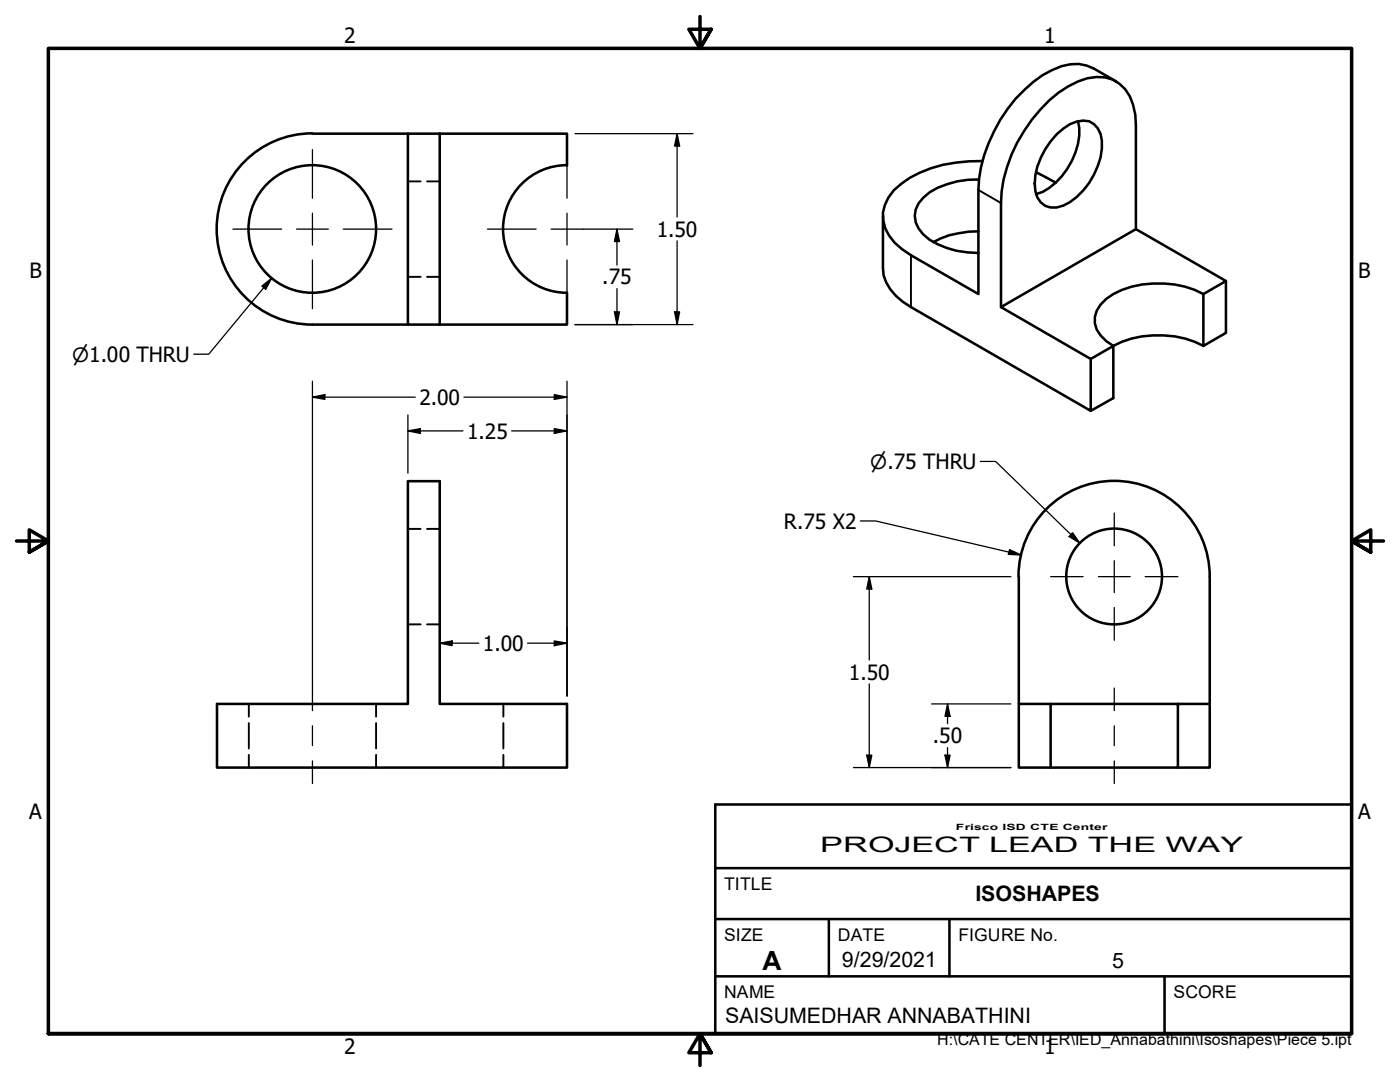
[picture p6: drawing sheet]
<svg xmlns="http://www.w3.org/2000/svg" width="279mm" height="216mm" viewBox="0 0 279 216" stroke-linecap="round" stroke-linejoin="round" font-family="sans-serif">
<!-- layer: Hidden (ANSI) -->
<g fill="none" stroke="#000" stroke-width=".38">
<path d="M81.4 36.2h2.5M85.2 36.2h2.6M81.4 55.2h2.5M85.2 55.2h2.6M81.4 105.5h2.5M85.2 105.5h2.6M81.4 124.6h2.5M85.2 124.6h2.6M49.7 140.5v2.5M49.7 144.3v5.1M49.7 150.6v2.6M75.1 140.5v2.5"/>
<path d="M75.1 144.3v5.1M75.1 150.6v2.6M100.5 140.5v2.5M100.5 144.3v5.1M100.5 150.6v2.6"/>
</g>
<!-- layer: Visible (ANSI) -->
<g fill="none" stroke="#000" stroke-width=".51">
<path d="M222.8 16.3l-4.6-2.6a8.4 8.4 0 0 0-8.2 .3 27.4 27.4 0 0 0-12.7 14.6 24.8 24.8 0 0 0-2 9.3v20.8l-13.5-7.8a10.3 10.3 0 0 1-5.5-6.9 7.7 7.7 0 0 1 3.5-7.3 23.8 23.8 0 0 1 13.6-4.5l2.7-.1M62.3 26.6a19.1 19.1 0 0 0-19.1 19.1 19.1 19.1 0 0 0 19.1 19.1M62.4 26.7h19M87.8 26.7h25.4v6.3M87.8 26.7h-6.4v38.1h6.4M87.8 26.7v38.1M113.1 33a12.7 12.7 0 0 0-12.7 12.7 12.7 12.7 0 0 0 12.7 12.7M195.4 35.8a17.8 17.8 0 0 0-9.9 2.6 5.6 5.6 0 0 0-2.7 6 7.6 7.6 0 0 0 4.3 4.3 18 18 0 0 0 8.2 1.8M206.8 34.4l3.9 2M210.9 26.8a7.3 7.3 0 0 1 6.5-2.6 4.3 4.3 0 0 1 2.5 3.9 14.4 14.4 0 0 1-7.7 12.9 3.7 3.7 0 0 1-5.6-2.9 13.2 13.2 0 0 1 3.1-9.9zM215.1 24.2a12.8 12.8 0 0 1-3.2 11 10.2 10.2 0 0 1-5.1 3.5M113.2 58.4v6.4h-25.4"/>
<path d="M176.2 43.1v10.4a8.3 8.3 0 0 0 3.9 6.7l1.7 1.1 35.9 20.7v-10.4M195.3 46.2a19.5 19.5 0 0 0-9.1 2.1M226.7 45.7v-20.7a11.5 11.5 0 0 0-2.2-7.2 6.5 6.5 0 0 0-5.7-2.4 15.6 15.6 0 0 0-9.4 4.6 30.7 30.7 0 0 0-9.5 18.2l-.1 2.3v20.8M240.2 58.7a20 20 0 0 0-18 0 6.3 6.3 0 0 0-3.7 5.8 6.9 6.9 0 0 0 3.7 4.5M240.2 58.7l4.5-2.6-18-10.4-26.9 15.6 17.9 10.3 4.5-2.6M240.2 58.7v10.3M244.7 56.1v10.3l-4.5 2.6M62.4 64.8h19M222.2 69a20 20 0 0 1 18 0M222.2 69v10.4l-4.5 2.6M81.4 96h6.4v44.5h25.4v12.7h-69.9v-12.7h38.1zM203.3 115a19.1 19.1 0 0 1 19-19.1 19.1 19.1 0 0 1 19.1 19.1v25.5"/>
<path d="M203.3 115.1v25.4h6.4M203.3 140.5v12.7h6.4M235.1 140.5v12.7h-25.4v-12.7h31.7M241.4 140.5v12.7h-6.3"/>
<circle cx="62.3" cy="45.7" r="12.7"/>
<circle cx="222.3" cy="115" r="9.6"/>
</g>
<!-- layer: Visible Narrow (ANSI) -->
<path d="M195.3 37.9l4.5 2.6M181.8 50.9v10.4" fill="none" stroke="#000" stroke-width=".38"/>
<!-- layer: Border (ANSI) -->
<path d="M139.7 3.3v6.4l-2.2-3.9h4.4l-2.2 3.9 2.2-3.9M3.3 107.9h6.4l-3.9-2.2v4.5l3.9-2.3-3.9 2.3M276.1 107.9h-6.4l3.9-2.2v4.5l-3.9-2.3 3.9 2.3M9.7 206.2v-196.5h260v196.5h-260h260M141.9 210.1l-2.2-3.9 2.2 3.9h-4.4l2.2-3.9v6.4" fill="none" stroke="#000" stroke-width=".7"/>
<!-- layer: Sketch Geometry(ANSI) -->
<path d="M142.7 160.5h127v45.7h-127zM142.7 173.2h127M142.7 194.8h127M142.7 183.4h127M165.4 183.4v11.4M189.5 183.4v11.4M232.4 194.8v11.4" fill="none" stroke="#000" stroke-width=".51"/>
<!-- layer: Dimension (ANSI) -->
<g fill="none" stroke="#000" stroke-width=".25">
<path d="M114.7 26.7h23.6M135.1 26.7l.5 2.4h-1zM135.1 26.7v16.6M52.3 57.1l1.9-1.6-1.2 2.2zM54.2 55.5l-12.5 15.2h-3M116.3 45.7h10M123.1 45.7l.5 2.5h-1zM123.1 45.7v7.2M123.1 57.6v7.2M135.1 48.1v16.7M62.4 79.2l2.4-.5v1zM62.4 79.2h20.5"/>
<path d="M62.4 76.1v61.2M92.6 79.2h20.6M110.6 78.7l2.6 .5-2.6 .5zM113.2 76.1v62.8M114.7 64.8h23.6M122.6 62.2h1l-.5 2.6zM134.6 62.2h1l-.5 2.6zM81.4 86l2.5-.5v1zM81.4 86h11M81.4 82.8v11.6M102.1 86h11.1M110.6 85.5l2.6 .5-2.6 .5z"/>
<path d="M195.6 92.1h3.1l16.8 16.3M170.3 115.1h31.4M171.7 103.9h3.1l29 6.8M173.5 115.1l.5 2.4h-1zM173.5 115.1v16.6M201.5 109.7l2.3 1-2.6-.1zM214.1 106.3l1.4 2.1-2.1-1.3zM87.8 128.3l2.4-.4v.9zM87.8 128.3h7.8M105.3 128.3h7.9M110.6 127.9l2.6 .4-2.6 .5zM173.5 136.5v16.7"/>
<path d="M170.3 153.2h31.4M173 150.7h1l-.5 2.5zM185.9 140.5h15.8M188.6 150.7h1l-.5 2.5zM189.1 140.5l.5 2.4h-1zM189.1 140.5v3.9M189.1 149.2v4"/>
</g>
<g fill="#000">
<path d="M135.1 26.7l.5 2.4h-1z" fill-rule="evenodd"/>
<path d="M52.3 57.1l1.9-1.6-1.2 2.2z" fill-rule="evenodd"/>
<path d="M123.1 45.7l.5 2.5h-1z" fill-rule="evenodd"/>
<path d="M62.4 79.2l2.4-.5v1z" fill-rule="evenodd"/>
<path d="M110.6 78.7l2.6 .5-2.6 .5z" fill-rule="evenodd"/>
<path d="M122.6 62.2h1l-.5 2.6z" fill-rule="evenodd"/>
<path d="M134.6 62.2h1l-.5 2.6z" fill-rule="evenodd"/>
<path d="M81.4 86l2.5-.5v1z" fill-rule="evenodd"/>
<path d="M110.6 85.5l2.6 .5-2.6 .5z" fill-rule="evenodd"/>
<path d="M173.5 115.1l.5 2.4h-1z" fill-rule="evenodd"/>
<path d="M201.5 109.7l2.3 1-2.6-.1z" fill-rule="evenodd"/>
<path d="M214.1 106.3l1.4 2.1-2.1-1.3z" fill-rule="evenodd"/>
<path d="M87.8 128.3l2.4-.4v.9z" fill-rule="evenodd"/>
<path d="M110.6 127.9l2.6 .4-2.6 .5z" fill-rule="evenodd"/>
<path d="M173 150.7h1l-.5 2.5z" fill-rule="evenodd"/>
<path d="M188.6 150.7h1l-.5 2.5z" fill-rule="evenodd"/>
<path d="M189.1 140.5l.5 2.4h-1z" fill-rule="evenodd"/>
</g>
<!-- layer: Center Mark (ANSI) -->
<g fill="none" stroke="#000" stroke-width=".25">
<path d="M62.4 29.8v9.8M113.2 29.8v9.8M46.5 45.7h9.7M59.2 45.7h6.3M62.4 42.5v6.4M62.4 51.9v9.7M68.5 45.7h9.7M97.3 45.7h9.7M110 45.7h6.3M113.2 42.5v6.4M113.2 51.9v9.7M209.7 115.1h6.5"/>
<path d="M219.2 115.1h6.4M222.4 102.4v6.5M222.4 111.9v6.3M228.5 115.1h6.6M222.4 121.2v6.6"/>
</g>
<!-- layer: Centerline (ANSI) -->
<path d="M62.4 137.3v4.5M222.4 137.3v4.5M62.4 144.8v4M62.4 151.8v4.5M222.4 144.8v4M222.4 151.8v4.5" fill="none" stroke="#000" stroke-width=".25"/>
<text font-size="5.3" x="152.1" y="193.5">A</text>
<g font-size="4.3">
<text x="163.7" y="170.1">PROJECT LEAD THE WAY</text>
<text x="194.7" y="179.8">ISOSHAPES</text>
<text x="168" y="192.9">9/29/2021</text>
<text x="221.9" y="193.2">5</text>
<text x="144.7" y="204.1">SAISUMEDHAR ANNABATHINI</text>
</g>
<g font-size="4.2">
<text x="68.7" y="8.6">2</text>
<text x="208.4" y="8.6">1</text>
<text x="131.1" y="47.2">1.50</text>
<text x="5.9" y="55.5">B</text>
<text x="120.2" y="56.7">.75</text>
<text x="271.1" y="55.5">B</text>
<text x="83.7" y="80.8">2.00</text>
<text x="93.2" y="87.5">1.25</text>
<text x="156.5" y="105.5">R.75 X2</text>
<text x="96.4" y="129.9">1.00</text>
<text x="169.4" y="135.6">1.50</text>
<text x="186.2" y="148.3">.50</text>
<text x="5.8" y="163.4">A</text>
<text x="271" y="163.4">A</text>
<text x="68.7" y="210.3">2</text>
<text x="208.4" y="210.3">1</text>
</g>
<g font-size="3.9">
<text x="14.4" y="72.1">⌀1.00 THRU</text>
<text x="173.7" y="93.5">⌀.75 THRU</text>
</g>
<g font-size="3.5">
<text x="144.5" y="177.5">TITLE</text>
<text x="144.5" y="187.8">SIZE</text>
<text x="167.2" y="187.7">DATE</text>
<text x="191.3" y="187.8">FIGURE No.</text>
<text x="144.5" y="199.1">NAME</text>
<text x="234.2" y="199.2">SCORE</text>
</g>
<text font-size="3.2" x="187" y="208.6">H:\CATE CENTER\IED_Annabathini\Isoshapes\Piece 5.ipt</text>
<text font-size="1.7" x="190.8" y="165.5">Frisco ISD CTE Center</text>
</svg>
